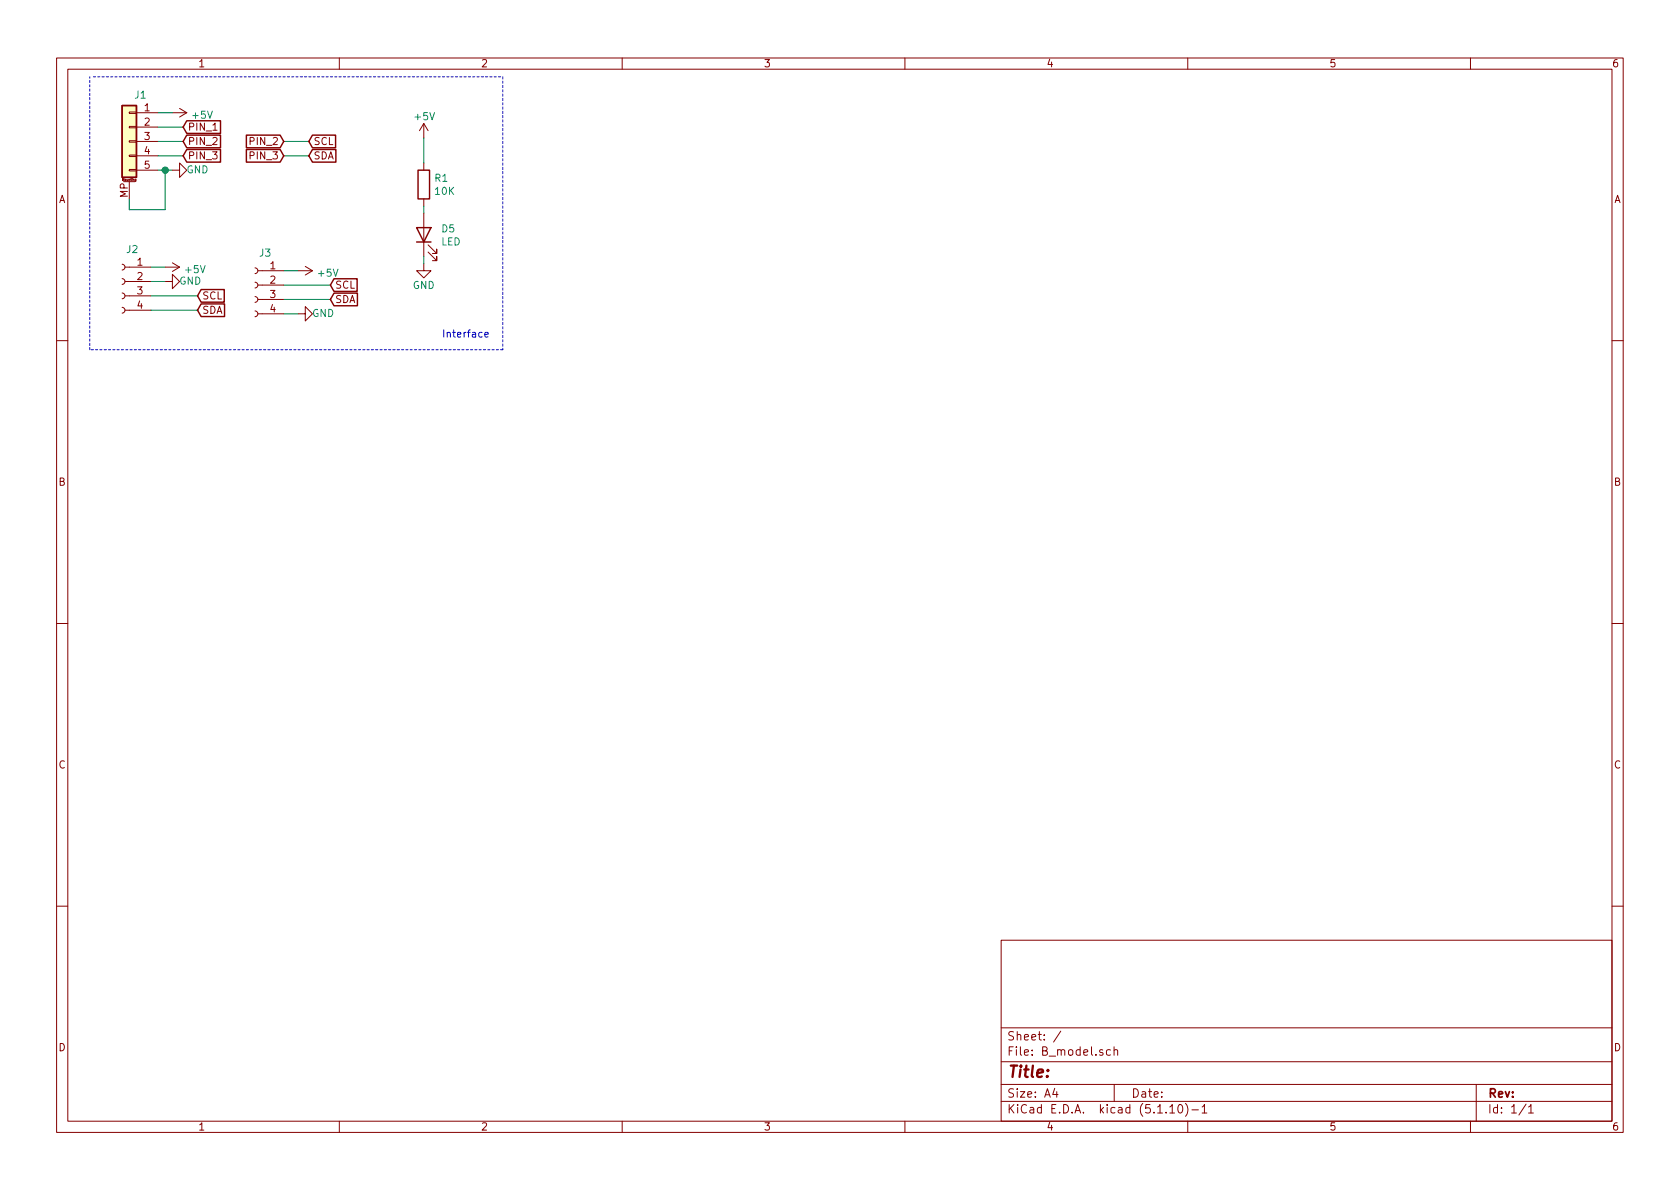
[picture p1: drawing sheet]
<svg xmlns="http://www.w3.org/2000/svg" width="297mm" height="210mm" viewBox="0 0 297 210" stroke-linecap="round" stroke-linejoin="round" font-family="sans-serif">
<g fill="none" stroke="#840000" stroke-width=".18">
<path d="M10 10.3h277v189.9h-277zM12 12.2h273v186.1h-273zM22.9 19.8h1.2v.3h-1.2zM24.1 19.9h3.8M30.5 19.9h2.5M31.7 19.2l1.3 .7M33 19.9l-1.3 .8M60 10.3v1.9M110 10.3v1.9M160 10.3v1.9M210 10.3v1.9M260 10.3v1.9"/>
<path d="M21.8 32.1h2.1M22.9 30h1.2v.2h-1.2zM22.9 27.4h1.2v.3h-1.2zM22.9 24.9h1.2v.2h-1.2zM22.9 22.3h1.2v.3h-1.2zM22.9 32.1v3.1M24 31.7v.3l-.1 .1M24 31.7l-.1 .1v.1h.1M24.1 22.5h3.8M24.1 25h3.8M24.1 27.6h3.8M24.1 30.1h3.8"/>
<path d="M30.5 30.1h1.2v-1.3l1.3 1.3-1.3 1.3v-1.3M37.6 23h.8M74.9 21.8l-.7 1.3M74.9 21.8v2.6M74.9 28.8v1.3M74.9 35.2v1.2M74.9 37.7v7.6M74.9 21.8l.8 1.3M21.6 54.4l.3 .1 .2 .3-.1 .4-.4 .2M21.6 51.8l.3 .1 .2 .3-.1 .4-.4 .2M21.6 49.3l.3 .1 .2 .3-.1 .4-.4 .2M21.6 46.7l.3 .2 .2 .2-.1 .5-.4 .1"/>
<path d="M22.1 47.2h4.6M22.1 54.9h4.6M22.1 52.3h4.6M22.1 49.8h4.6M29.2 49.8h1.3v-1.3l1.2 1.3-1.2 1.2v-1.2M29.2 47.2h2.5M30.5 46.5l1.2 .7M31.7 47.2l-1.2 .8M45.1 55l.3 .1 .2 .3-.1 .4-.4 .2M45.1 52.4l.3 .2 .2 .3-.1 .4-.4 .2M45.1 49.9l.3 .1 .2 .3-.1 .4-.4 .2M45.1 47.4l.3 .1 .2 .3-.1 .4-.4 .2"/>
<path d="M45.6 47.9h4.6M45.6 55.5h4.6M45.6 53h4.6M45.6 50.4h4.6M52.7 55.5h1.3v-1.3l1.2 1.3-1.2 1.3v-1.3M52.7 47.9h2.5M54 47.1l1.2 .8M55.2 47.9l-1.2 .7M74.9 46.6v1.3h1.3l-1.3 1.2-1.2-1.2h1.2M75.7 44.6l1.5 1.5v-.8v.8h-.7M75.7 43.3l1.5 1.5v-.7v.7h-.7M10 60.2h2"/>
<path d="M285 60.2h2M10 110.3h2M285 110.3h2M10 160.2h2M177 166.3h108v32h-108zM285 160.2h2M60 198.3v1.9M110 198.3v1.9M160 198.3v1.9M177 194.8h108M177 191.8h108M177 187.8h108"/>
<path d="M177 181.8h108M186.5 192.5l-.4 1h1M186.8 193v1M187.6 182.3l-1.3 2M196.3 185.7l-.4-.1-.3 .3 .1 .6 .2 .1 .4-.1M197 185.7l.2-.1 .4 .1v.9M197 185.1v1.5M197 191.8v3M206.8 195.8l.5-.5v1.5M206.8 196.8h.9M208.5 195.4l.1-.1a.8 .8 0 0 1 .5 .8 .8 .8 0 0 1-.5 .7 1 1 0 0 1-.1-1.4zM209.6 195.1a1.71 1.71 0 0 1 0 2.3"/>
<path d="M210 198.3v1.9M210.7 196.3h1.2M212.5 195.8l.5-.5v1.5M212.5 196.8h.9M260 198.3v1.9M261 191.8v6.5M269.8 195.2l-1.2 2M270.3 195.8l.4-.5v1.5M270.3 196.8h.8"/>
</g>
<path d="M21.6 18.7h2.5v12.7h-2.5z" fill="#ffffc2" stroke="#ffffc2" stroke-width=".18"/>
<g fill="none" stroke="#840000" stroke-width=".25">
<path d="M21.6 18.7h2.5v12.7h-2.5zM33 26.4h6v2.3h-6l-.6-1.1zM33 23.9h6v2.2h-6l-.6-1.1zM33 21.4h6v2.2h-6l-.6-1.1zM43.6 26.4h5.9l.7 1.2-.7 1.1h-5.9zM43.6 23.9h5.9l.7 1.1-.7 1.1h-5.9zM55.2 23.9h4.1v2.2h-4.1l-.6-1.1zM55.2 26.4h4.2v2.3h-4.2l-.6-1.1zM73.9 30.1h2v5.1h-2zM35.6 51.2h4v2.2h-4l-.7-1.1zM35.6 53.7h4.1v2.3h-4.1l-.7-1.1zM59.1 51.8h4.1v2.3h-4.1l-.7-1.1z"/>
<path d="M59.1 49.3h4v2.2h-4l-.7-1.1zM73.7 40.3h2.5l-1.3 2.5zM73.7 42.8h2.5"/>
</g>
<path d="M16.5 13.6h72.4M88.9 13.6v48.2M15.9 61.8v-48.2M88.9 61.8h-73" fill="none" stroke="#0000c2" stroke-width=".18" stroke-dasharray=".4 .4"/>
<g fill="none" stroke="#008400" stroke-width=".18">
<path d="M27.9 19.9h2.6M27.9 27.6h4.5M27.9 25h4.5M27.9 22.5h4.5M27.9 30.1h2.6M29.2 30.1v7h-6.3v-1.9M50.2 27.6h4.4M50.2 25h4.4M74.9 24.4v4.4M74.9 36.4v1.3M26.7 49.8h2.5M26.7 52.3h8.2"/>
<path d="M26.7 54.9h8.2M26.7 47.2h2.5M50.2 55.5h2.5M50.2 47.9h2.5M50.2 50.4h8.2M50.2 53h8.2M74.9 45.3v1.3"/>
</g>
<path d="M85.7 59.2l.6-.1v-.3h-.4l-.2 .1 .1 .7h.5" fill="none" stroke="#0000c2" stroke-width=".18"/>
<circle cx="29.2" cy="30.1" r=".51" fill="#008400" stroke="#008400" stroke-width=".25"/>
<text font-size="2.8" fill="#840000" x="178" y="190.5">Title:</text>
<g font-size="2.1" fill="#840000">
<text x="178" y="184">Sheet: /</text>
<text x="178" y="186.7">File: B_model.sch</text>
<text x="178" y="196.9">KiCad E.D.A. kicad (5.1.10)-1</text>
<text x="178" y="194.1">Size: A4</text>
<text x="200" y="194.1">Date:</text>
<text x="263" y="194.1">Rev:</text>
<text x="263" y="196.9">Id: 1/1</text>
</g>
<g font-size="1.8" fill="#840000">
<text x="35" y="11.9">1</text>
<text x="85" y="11.9">2</text>
<text x="135" y="11.9">3</text>
<text x="185" y="11.9">4</text>
<text x="235" y="11.9">5</text>
<text x="285" y="11.9">6</text>
<text x="25.6" y="19.7">1</text>
<text x="25.6" y="22.2">2</text>
<text x="33.2" y="23.1">PIN_1</text>
<text x="25.6" y="24.8">3</text>
<text x="25.6" y="27.3">4</text>
<text x="25.6" y="29.8">5</text>
<text x="33.2" y="28.2">PIN_3</text>
<text x="33.2" y="25.6">PIN_2</text>
<text x="44.4" y="28.2">PIN_3</text>
<text x="44.4" y="25.6">PIN_2</text>
<text x="55.4" y="25.6">SCL</text>
<text x="55.4" y="28.2">SDA</text>
<text x="10.4" y="35.9">A</text>
<text x="22.6" y="35" transform="rotate(-90 22.6 35)">MP</text>
<text x="285.4" y="35.9">A</text>
<text x="24.3" y="47">1</text>
<text x="47.8" y="47.6">1</text>
<text x="24.3" y="49.5">2</text>
<text x="24.3" y="52.1">3</text>
<text x="35.7" y="53">SCL</text>
<text x="47.8" y="50.2">2</text>
<text x="47.8" y="52.7">3</text>
<text x="59.2" y="53.6">SDA</text>
<text x="59.2" y="51">SCL</text>
<text x="24.3" y="54.6">4</text>
<text x="35.7" y="55.5">SDA</text>
<text x="47.8" y="55.2">4</text>
<text x="10.4" y="85.9">B</text>
<text x="285.4" y="85.9">B</text>
<text x="10.4" y="135.9">C</text>
<text x="285.4" y="135.9">C</text>
<text x="10.4" y="185.9">D</text>
<text x="285.4" y="185.9">D</text>
<text x="35" y="199.9">1</text>
<text x="85" y="199.9">2</text>
<text x="135" y="199.9">3</text>
<text x="185" y="199.9">4</text>
<text x="235" y="199.9">5</text>
<text x="285" y="199.9">6</text>
</g>
<g font-size="1.8" fill="#008484">
<text x="23.9" y="17.4">J1</text>
<text x="34.1" y="21">+5V</text>
<text x="73.4" y="21.3">+5V</text>
<text x="33" y="30.7">GND</text>
<text x="76.9" y="32.2">R1</text>
<text x="77" y="34.5">10K</text>
<text x="78.1" y="41.1">D5</text>
<text x="22.4" y="44.7">J2</text>
<text x="45.9" y="45.4">J3</text>
<text x="78" y="43.4">LED</text>
<text x="31.7" y="50.3">GND</text>
<text x="32.9" y="48.3">+5V</text>
<text x="56.4" y="48.9">+5V</text>
<text x="73" y="51.1">GND</text>
<text x="55.2" y="56.1">GND</text>
</g>
<text font-size="1.8" fill="#0000c2" x="78.1" y="59.7">Interface</text>
<text font-size=".5" fill="#840000" x="21.7" y="32">Mounting</text>
</svg>
